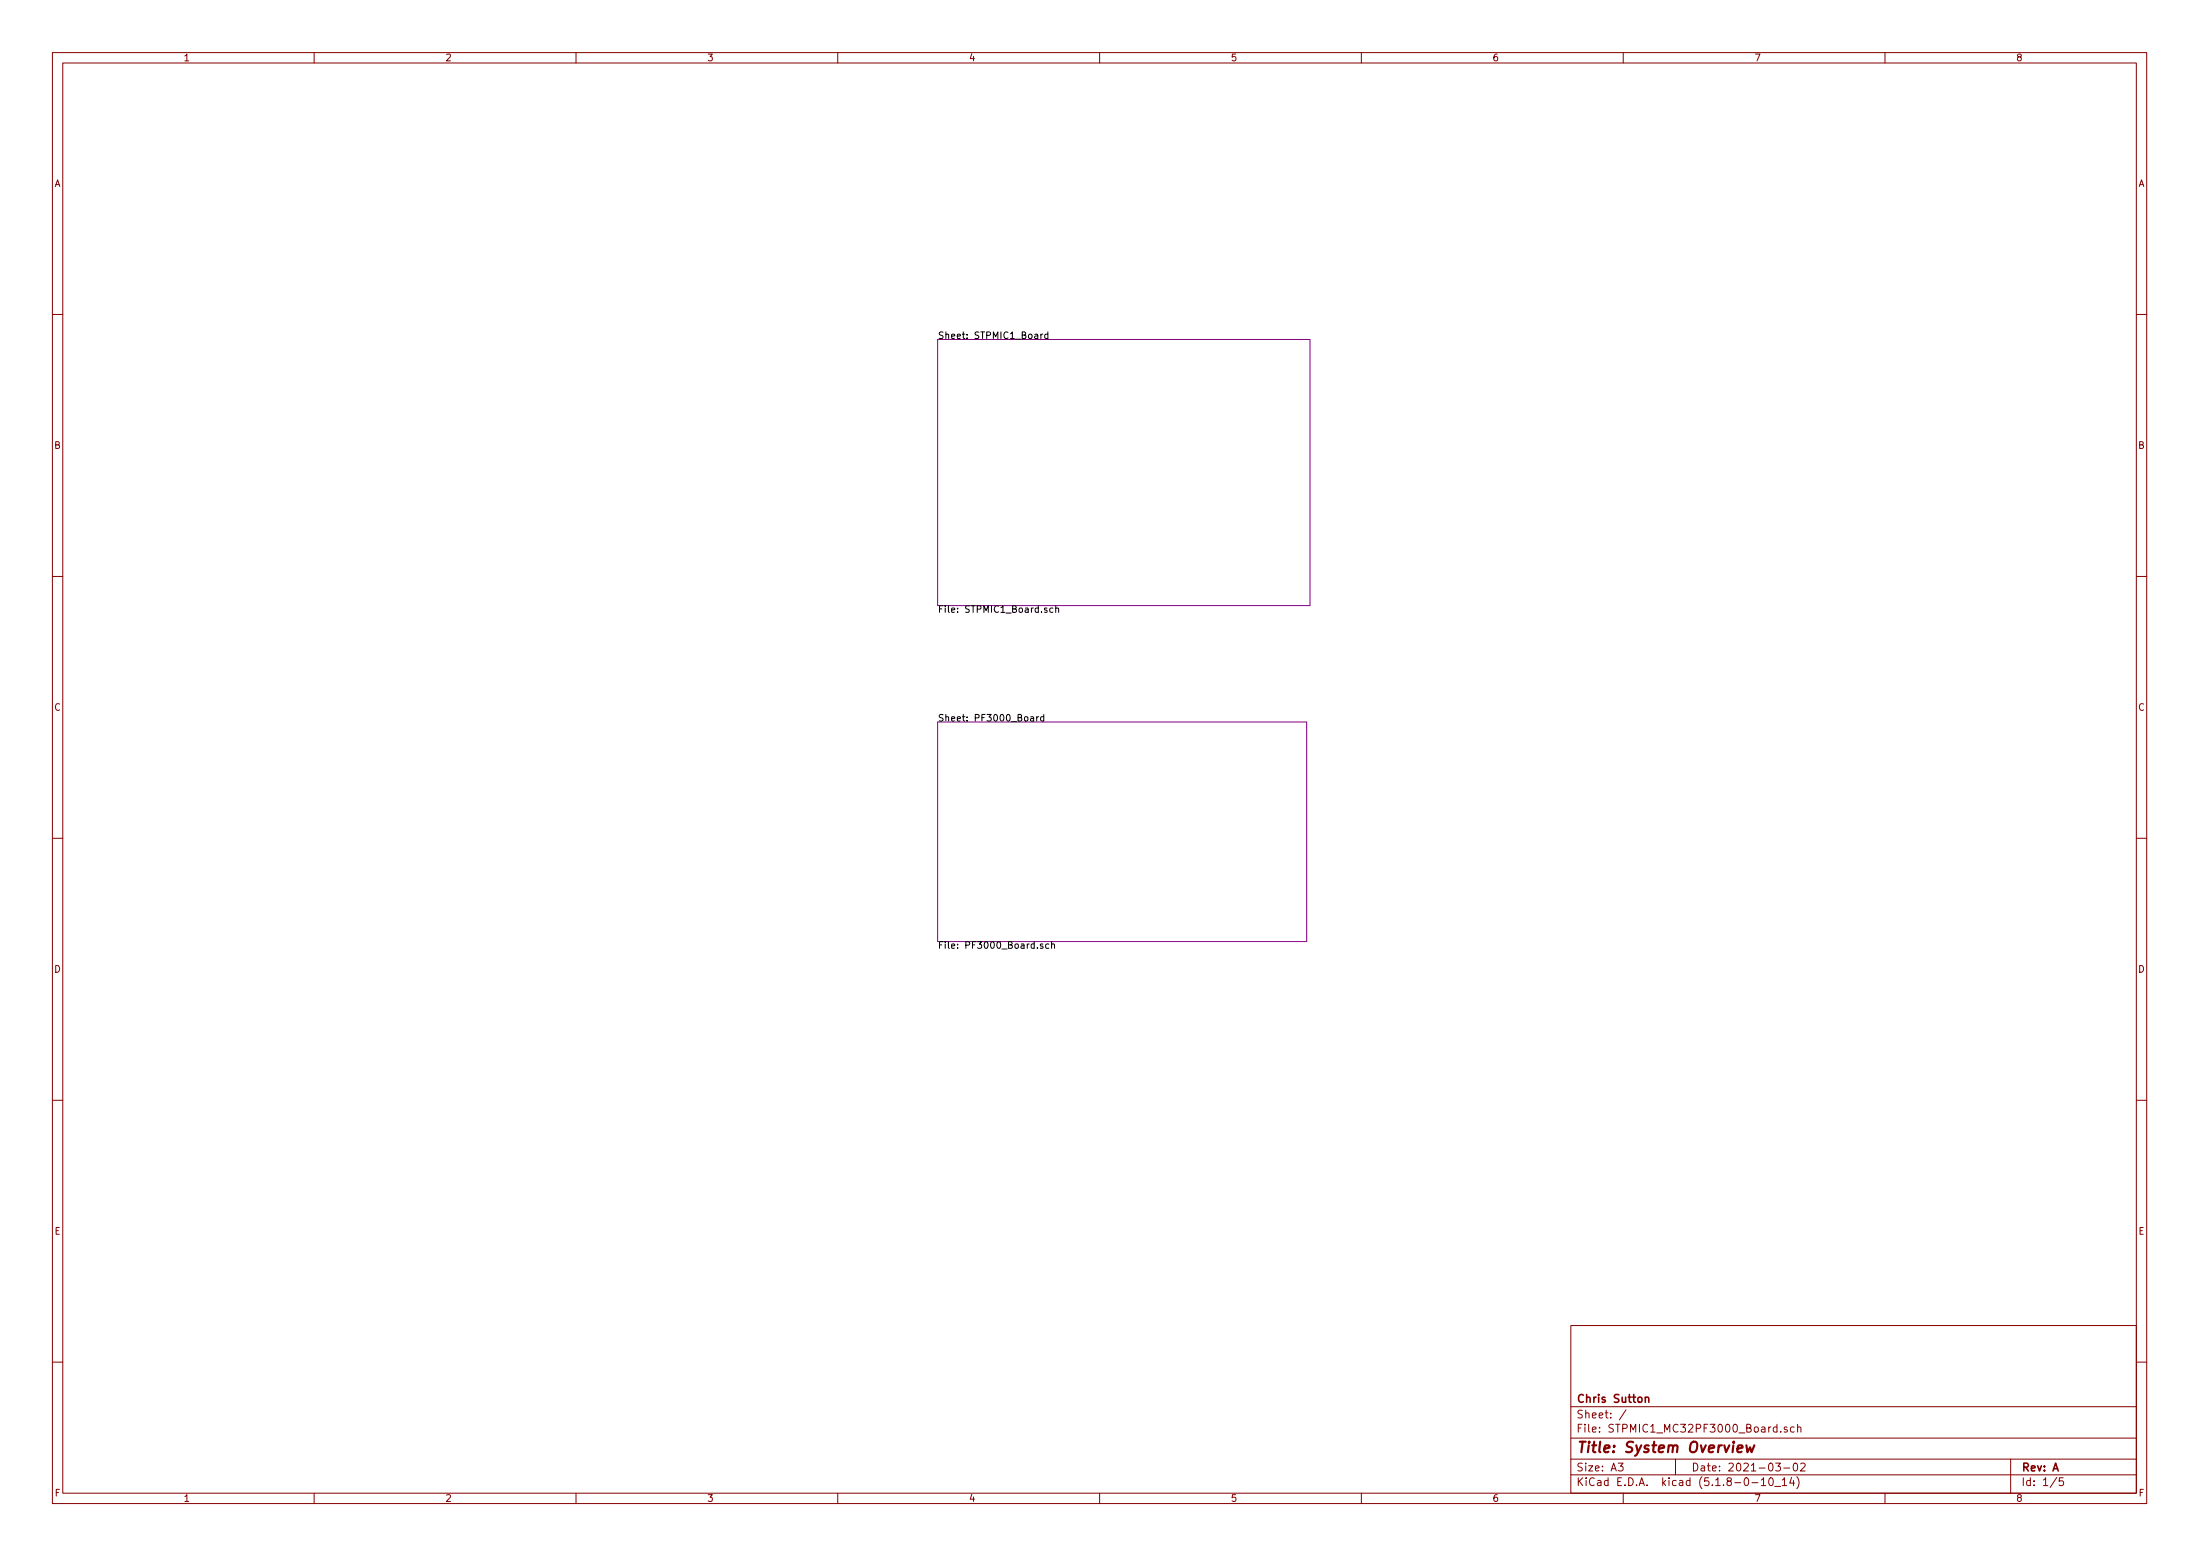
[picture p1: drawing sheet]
<svg xmlns="http://www.w3.org/2000/svg" width="420mm" height="297mm" viewBox="0 0 420 297" stroke-linecap="round" stroke-linejoin="round" font-family="sans-serif">
<g fill="none" stroke="#840000" stroke-width=".19">
<path d="M10 10h400v277h-400zM12 12h396v273.1h-396zM60 10v2M110 10v2M160 10v2M210 10v2M260 10v2M310 10v2M360 10v2M10 60h2M408 60h2M10 110h2"/>
<path d="M408 110h2M10 160h2M408 160h2M10 210h2M408 210h2M300 253h108v32.1h-108zM10 260h2M300 278.5h108M300 274.5h108M300 268.5h108M309 279.3h1l-.5 .6 .4 .1v.7l-.2 .1-.7-.1M310.5 269.1l-1.2 2"/>
<path d="M320 278.5v3M339.1 279.3h.9l-.5 .6 .5 .1v.7l-.2 .1-.7-.1M340.1 273.3v.1M341.3 272.5l-.4-.1-.2 .2 .1 .2 .5 .2v.3h-.6M342.6 279.5l.4-.2a.94 .94 0 0 1 0 1.5 .82 .82 0 0 1-.4-1.3zM342.6 272.5l-.4-.1-.3 .3 .1 .6 .2 .1 .4-.1M343.3 272.5l.2-.1 .4 .1v.9M343.3 271.9v1.5M343.9 279.5l.5-.2 .3 .2 .1 .2-1 1.1h1M384 278.5v6.6M408 260h2M60 285.1v1.9"/>
<path d="M110 285.1v1.9M160 285.1v1.9M210 285.1v1.9M260 285.1v1.9M300 281.5h108M310 285.1v1.9M334.6 283h1.1M336.4 282.5l.4-.4v1.5M336.4 283.6h.8M337.9 282.3l.3-.2a.81 .81 0 0 1 .5 .6 .81 .81 0 0 1-.2 .8l-.2 .1a.79 .79 0 0 1-.4-1.3zM338.9 283.8h1.2M340.4 282.5l.4-.4v1.5"/>
<path d="M340.4 283.6h.8M340.7 280.2h1.1M342.2 282l-.4 1.1h.9M342.5 282.6v1M343.2 281.9a1.71 1.71 0 0 1 0 2.3M360 285.1v1.9M392.8 282l-1.3 2M394 282.1h-.7l-.1 .7 .3-.1h.5l.1 .3-.1 .5-.2 .1-.6-.1"/>
</g>
<path d="M333.5 275.9l.2 1.3 .5-.9 .3 .9 .6-1.3" fill="none" stroke="#840000" stroke-width=".41"/>
<path d="M314.2 266.8h.1a.37 .37 0 0 1 .6 .1v.8M314.2 266.7v1" fill="none" stroke="#840000" stroke-width=".3"/>
<path d="M179.1 64.8h71.1v50.8h-71.1zM179.1 137.8h70.5v41.9h-70.5z" fill="none" stroke="#840084" stroke-width=".19"/>
<g fill="none" stroke="#000" stroke-width=".19">
<path d="M198.8 63.8v.8M199.2 63.8l-.4 .2M200.1 63.8h-.4l-.2 .2 .1 .6h.5M200.1 63.4v1.2M201.1 116.1h-.4l-.2 .2 .1 .6h.5M201.6 116.2l.2-.1h.3l.1 .8M201.6 115.6v1.3M196.8 136.9h.5l.1 .8M197.4 137.1l-.4 .1-.2 .1v.3h.6M198 136.8v.9M198.4 136.8l-.4 .2M199.3 136.9l-.3-.1-.3 .2 .2 .6h.4"/>
<path d="M199.3 136.4v1.3M200.8 179.8v1.2M199.2 180.2h-.3l-.2 .2v.2l.5 .1v.3h-.5M200.3 180.2h-.4l-.2 .2 .1 .6h.5M200.8 180.3l.2-.1h.3l.1 .8"/>
</g>
<text font-size="2.8" fill="#840000" x="301" y="277.3">Title: System Overview</text>
<g font-size="2.1" fill="#840000">
<text x="301" y="267.8">Chris Sutton</text>
<text x="301" y="273.5">File: STPMIC1_MC32PF3000_Board.sch</text>
<text x="301" y="270.8">Sheet: /</text>
<text x="301" y="280.9">Size: A3</text>
<text x="323" y="280.9">Date: 2021-03-02</text>
<text x="386" y="280.9">Rev: A</text>
<text x="301" y="283.7">KiCad E.D.A. kicad (5.1.8-0-10_14)</text>
<text x="386" y="283.7">Id: 1/5</text>
</g>
<g font-size="1.8" fill="#840000">
<text x="35" y="11.7">1</text>
<text x="85" y="11.7">2</text>
<text x="135" y="11.7">3</text>
<text x="185" y="11.7">4</text>
<text x="235" y="11.7">5</text>
<text x="285" y="11.7">6</text>
<text x="335" y="11.7">7</text>
<text x="385" y="11.7">8</text>
<text x="10.4" y="35.7">A</text>
<text x="408.4" y="35.7">A</text>
<text x="10.4" y="85.7">B</text>
<text x="408.4" y="85.7">B</text>
<text x="10.4" y="135.7">C</text>
<text x="408.4" y="135.7">C</text>
<text x="10.4" y="185.7">D</text>
<text x="408.4" y="185.7">D</text>
<text x="10.4" y="235.7">E</text>
<text x="408.4" y="235.7">E</text>
<text x="10.5" y="285.7">F</text>
<text x="35" y="286.7">1</text>
<text x="85" y="286.7">2</text>
<text x="135" y="286.7">3</text>
<text x="185" y="286.7">4</text>
<text x="235" y="286.7">5</text>
<text x="285" y="286.7">6</text>
<text x="335" y="286.7">7</text>
<text x="385" y="286.7">8</text>
<text x="408.5" y="285.7">F</text>
</g>
<g font-size="1.8">
<text x="179.1" y="64.7">Sheet: STPMIC1_Board</text>
<text x="179.1" y="117">File: STPMIC1_Board.sch</text>
<text x="179.1" y="137.7">Sheet: PF3000_Board</text>
<text x="179.1" y="181.1">File: PF3000_Board.sch</text>
</g>
</svg>
